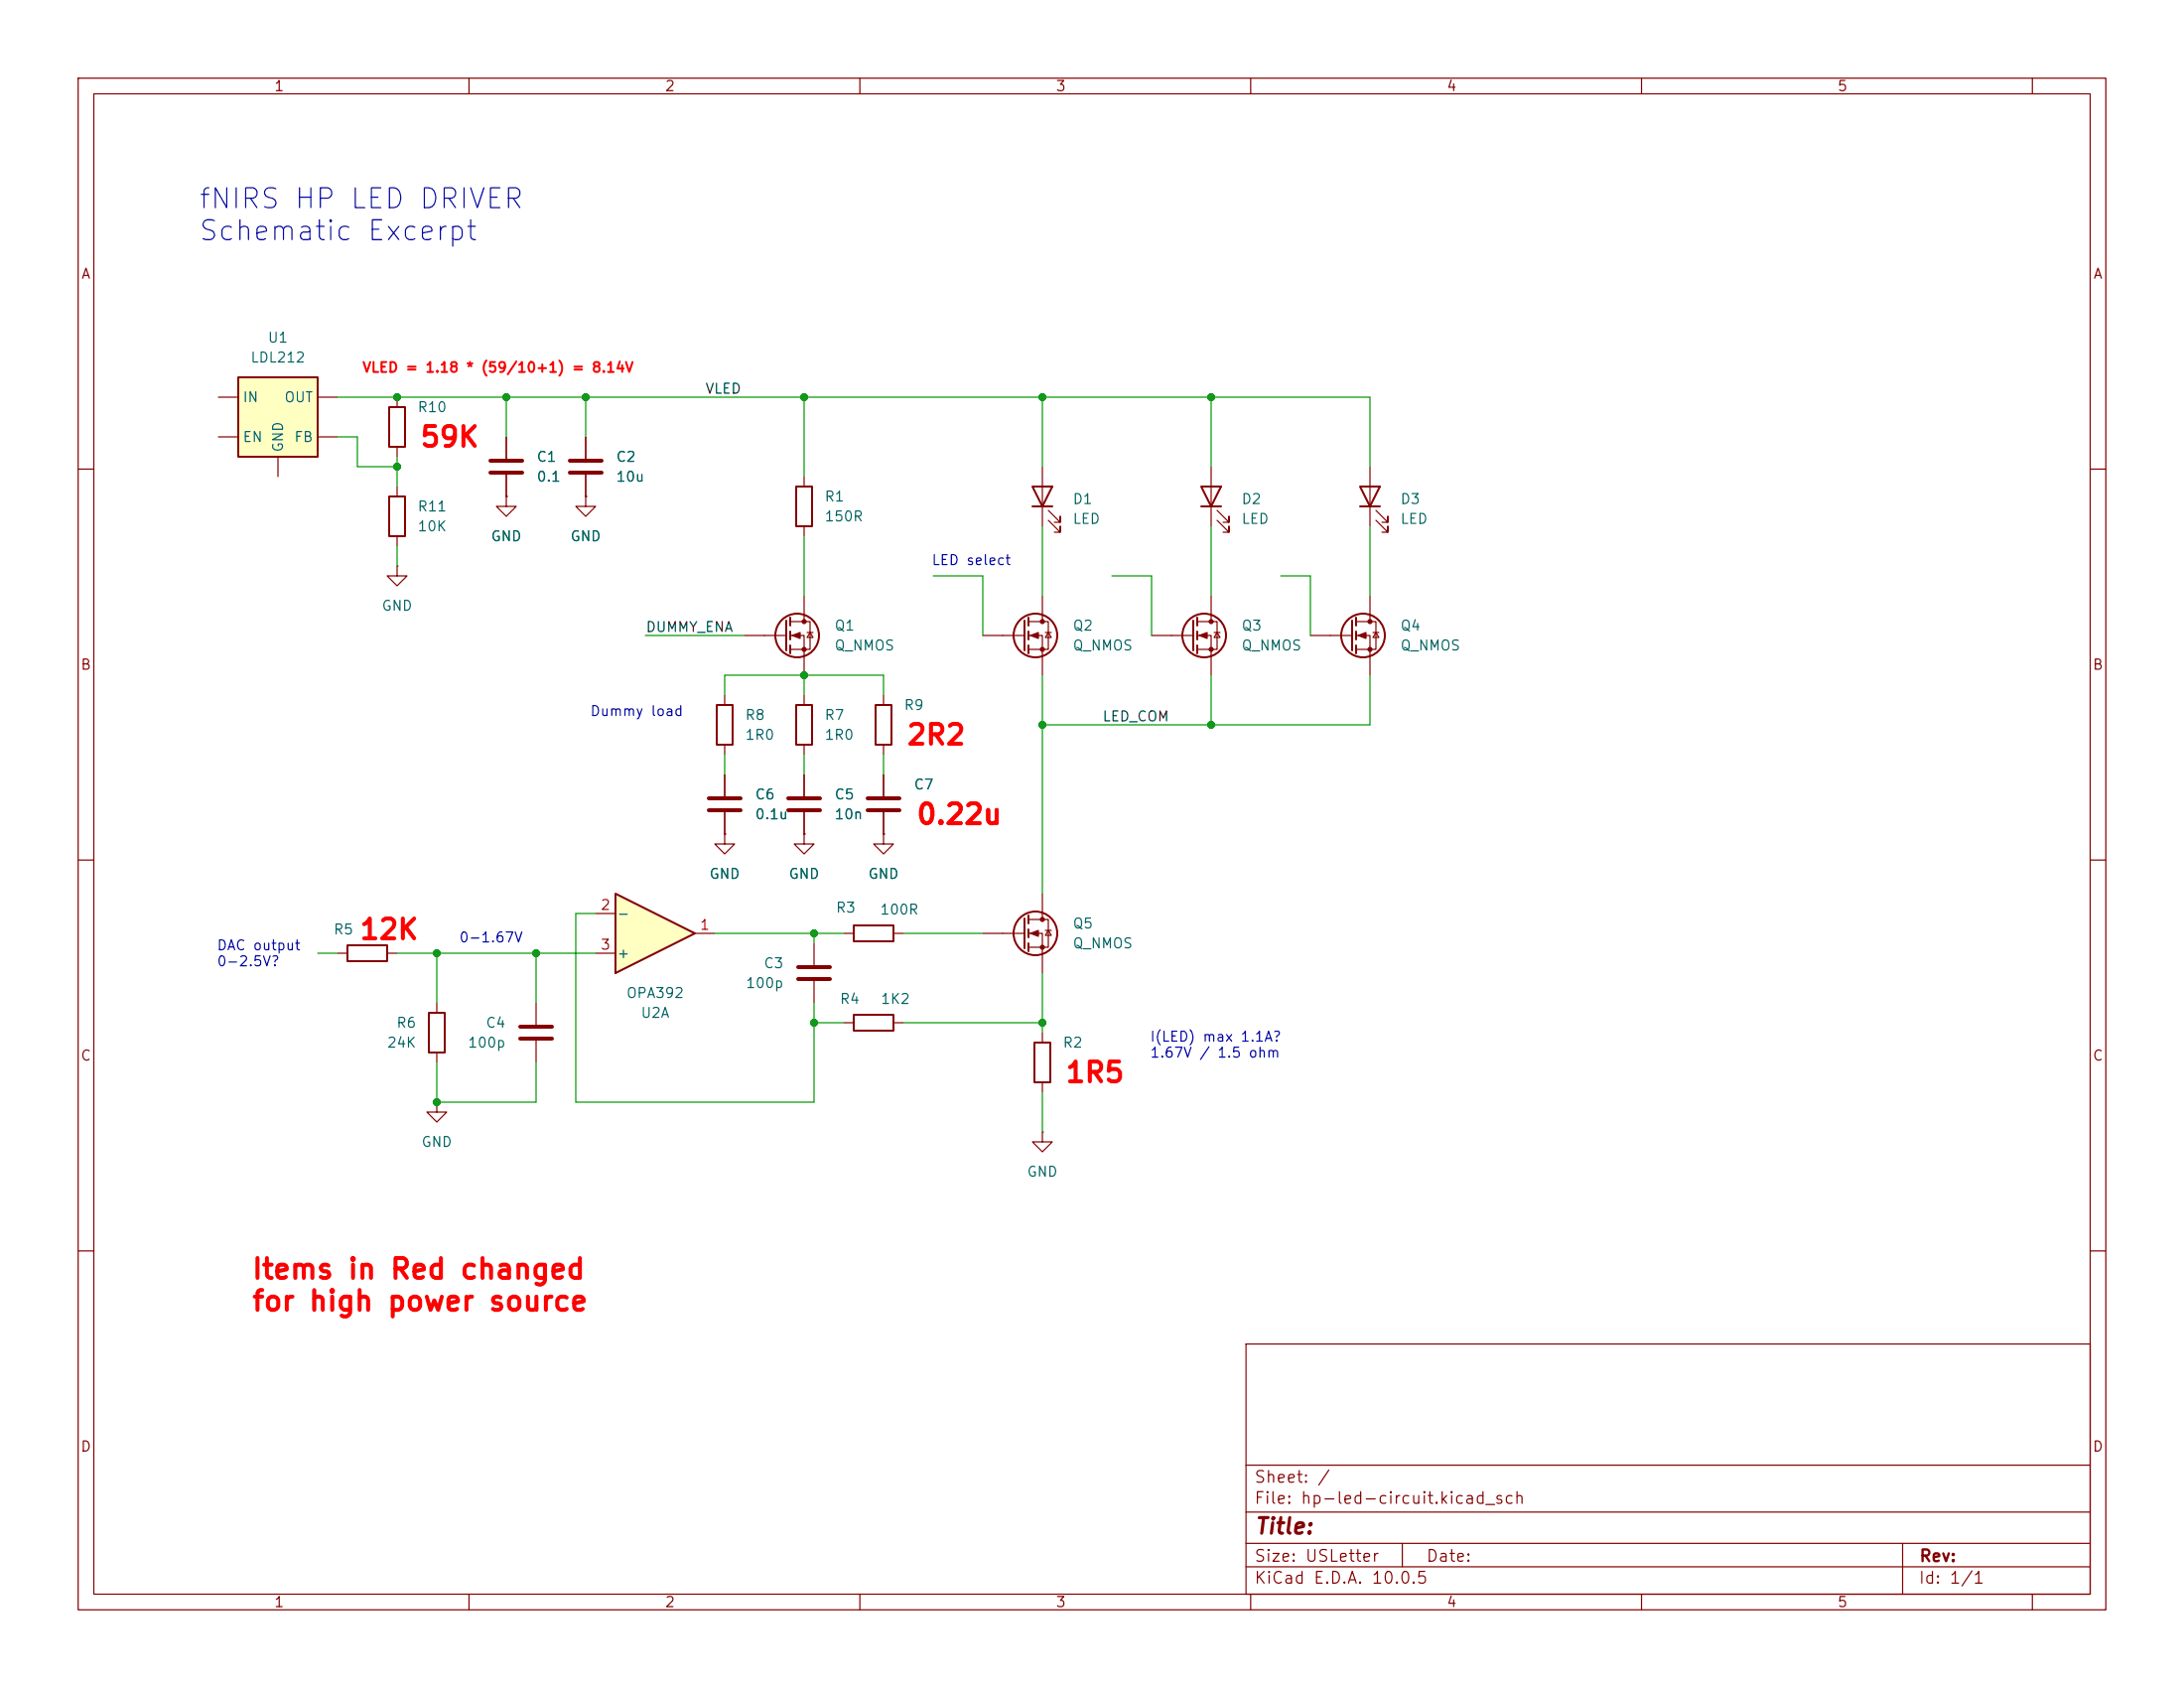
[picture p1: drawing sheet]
<svg xmlns="http://www.w3.org/2000/svg" width="279mm" height="216mm" viewBox="0 0 279 216" stroke-linecap="round" stroke-linejoin="round" font-family="sans-serif">
<g fill="none" stroke="#840000" stroke-width=".15">
<path d="M10 10h259.4v195.9h-259.4zM12 12h255.4v191.9h-255.4zM60 10v2M110 10v2M160 10v2M210 10v2M260 10v2M50.8 50.8v1.3M50.8 57.2v1.2M64.8 55.9v2.8M10 60h2M50.8 62.2v1.3"/>
<path d="M50.8 68.6v1.3M64.8 63.5v1.3h1.2l-1.2 1.2-1.3-1.2h1.3M64.8 63.5h.1M64.8 60.7v2.8M153.2 79.5h2.5v3.6h-2.5M154.9 76.2v3.3M267.4 60h2M147.3 81.3h5.4M153.2 81.3h1.7v5.1M155.3 80.9h.8M155.7 80.9l.4 .6h-.8zM10 110h2"/>
<path d="M267.4 110h2M10 160h2M159.4 171.9h108v32h-108zM267.4 160h2M159.4 197.4h108M159.4 193.4h108M159.4 187.4h108M179.4 197.4v3M243.4 197.4v6.5M60 203.9v2M110 203.9v2M159.4 200.4h108"/>
<path d="M160 203.9v2M210 203.9v2M260 203.9v2"/>
</g>
<g fill="none" stroke="#840000" stroke-width=".25">
<path d="M49.8 52.1h2v5.1h-2zM49.8 63.5h2v5.1h-2zM152.7 79.4v3.8M153.2 79v1M153.2 80.8v1M153.2 82.6v1"/>
<circle cx="154.1" cy="81.3" r="2.79"/>
</g>
<g fill="#840000" stroke="#840000" stroke-width=".15">
<path d="M153.4 81.3l1-.4v.8z"/>
<circle cx="154.9" cy="79.5" r=".25"/>
<circle cx="154.9" cy="83.1" r=".25"/>
</g>
<path d="M62.7 58.9h4.1M62.7 60.5h4.1" fill="none" stroke="#840000" stroke-width=".51"/>
<path d="M30.5 48.3h10.1v10.1h-10.1z" fill="#ffffc2"/>
<path d="M30.5 48.3h10.1v10.1h-10.1z" fill="none" stroke="#840000" stroke-width=".25"/>
<path d="M27.9 50.8h2.6M27.9 55.9h2.6M35.6 58.4v2.6M40.6 50.8h2.6M40.6 55.9h2.6" fill="none" stroke="#840000" stroke-width=".15"/>
<path d="M78.7 114.3l10.2 5.1-10.2 5.1z" fill="#ffffc2"/>
<g fill="none" stroke="#840000" stroke-width=".25">
<path d="M100.6 79.4v3.8M101.1 79v1M101.9 62.2h2v5.1h-2zM131.1 79.4v3.8M131.6 79v1M132.1 62.2h2.5l-1.3 2.6zM132.1 64.8h2.5M153.7 62.2h2.5l-1.3 2.6zM153.7 64.8h2.5M173 79.4v3.8M173.5 79v1M174 62.2h2.5l-1.2 2.6z"/>
<path d="M174 64.8h2.5M91.7 90.2h2v5.1h-2zM101.1 80.8v1M101.1 82.6v1M101.9 90.2h2v5.1h-2zM112 90.2h2v5.1h-2zM131.6 80.8v1M131.6 82.6v1M173.5 80.8v1M173.5 82.6v1M78.7 114.3l10.2 5.1-10.2 5.1zM109.2 118.4h5.1v2h-5.1z"/>
<path d="M131.1 117.5v3.8M131.6 117.1v1M131.6 118.9v1M44.4 120.9h5.1v2h-5.1zM54.9 129.5h2v5.1h-2zM109.2 129.8h5.1v2h-5.1zM131.6 120.7v1M132.3 133.4h2.1v5h-2.1z"/>
<circle cx="102" cy="81.3" r="2.79"/>
<circle cx="132.5" cy="81.3" r="2.79"/>
<circle cx="174.4" cy="81.3" r="2.79"/>
<circle cx="132.5" cy="119.4" r="2.79"/>
</g>
<g fill="none" stroke="#840000" stroke-width=".15">
<path d="M64.8 55.9v2.8M74.9 55.9v2.8M133.3 59.7v7.6M154.9 59.7v7.6M175.3 59.7v7.6M50.8 72.4v1.3h1.3l-1.3 1.2-1.3-1.2h1.3M50.8 72.4h.1M64.8 63.5h.1M64.8 60.7v2.8M74.9 63.5v1.3h1.3l-1.3 1.2-1.2-1.2h1.2M74.9 63.5h.1M74.9 60.7v2.8"/>
<path d="M101.1 79.5h2.5v3.6h-2.5M102.9 61v1.2M102.9 67.3v1.3M102.9 76.2v3.3M131.6 79.5h2.5v3.6h-2.5M133.3 76.2v3.3M134.1 66.5l1.5 1.6v-.8v.8h-.7M134.1 65.3l1.5 1.5v-.8v.8h-.7M155.7 66.5l1.5 1.6v-.8v.8h-.7M155.7 65.3l1.5 1.5v-.8v.8h-.7M173.5 79.5h2.5v3.6h-2.5M175.3 76.2v3.3"/>
<path d="M176 66.5l1.5 1.6v-.8v.8h-.7M176 65.3l1.5 1.5v-.8v.8h-.7M92.7 88.9v1.3M92.7 95.3v1.2M92.7 99.1v2.8M95.2 81.3h5.4M101.1 81.3h1.8v5.1M102.9 88.9v1.3M102.9 95.3v1.2M102.9 99.1v2.8M103.3 80.9h.7M103.6 80.9l.4 .6h-.7z"/>
<path d="M113 88.9v1.3M113 95.3v1.2M113 99.1v2.8M125.7 81.3h5.4M131.6 81.3h1.7v5.1M133.7 80.9h.8M134.1 80.9l.4 .6h-.8zM167.6 81.3h5.4M173.5 81.3h1.8v5.1M175.6 80.9h.8M176 80.9l.4 .6h-.8zM76.2 116.8h2.5"/>
<path d="M88.9 119.4h2.5M92.7 106.7v1.3h1.3l-1.3 1.2-1.3-1.2h1.3M92.7 106.7h.1M92.7 103.9v2.8M102.9 106.7v1.3h1.2l-1.2 1.2-1.3-1.2h1.3M102.9 106.7h.1M102.9 103.9v2.8M107.9 119.4h1.3M113 106.7v1.3h1.3l-1.3 1.2-1.2-1.2h1.2M113 106.7h.1M113 103.9v2.8M114.3 119.4h1.3"/>
<path d="M125.7 119.4h5.4M131.6 117.6h2.5v3.6h-2.5M131.6 119.4h1.7v5.1M133.3 114.3v3.3M133.7 119h.8M134.1 119l.4 .6h-.8zM43.2 121.9h1.2M49.5 121.9h1.3M55.9 128.3v1.2M55.9 134.6v1.3M68.6 128.3v2.8M68.6 133.1v2.8"/>
<path d="M76.2 121.9h2.5M104.1 120.7v2.7M104.1 125.5v2.8M107.9 130.8h1.3M114.3 130.8h1.3M133.3 132.1v1.3M133.3 138.4v1.3M55.9 141v1.2h1.2l-1.2 1.3-1.3-1.3h1.3M55.9 141h.1M133.3 144.8v1.3h1.3l-1.3 1.2-1.2-1.2h1.2M133.3 144.8h.1"/>
</g>
<path d="M72.9 58.9h4.1M72.9 60.5h4.1M90.7 102.1h4M90.7 103.6h4M100.8 102.1h4.1M100.8 103.6h4.1M111 102.1h4.1M111 103.6h4.1M66.5 131.3h4.1M66.5 132.8h4.1M102.1 123.7h4.1M102.1 125.2h4.1" fill="none" stroke="#840000" stroke-width=".51"/>
<g fill="#840000" stroke="#840000" stroke-width=".15">
<path d="M173.7 81.3l1.1-.4v.8z"/>
<path d="M131.8 119.4l1-.4v.8z"/>
<path d="M131.8 81.3l1-.4v.8z"/>
<path d="M101.3 81.3l1.1-.4v.8z"/>
<circle cx="175.3" cy="79.5" r=".25"/>
<circle cx="175.3" cy="83.1" r=".25"/>
<circle cx="133.3" cy="117.6" r=".25"/>
<circle cx="133.3" cy="121.2" r=".25"/>
<circle cx="133.3" cy="79.5" r=".25"/>
<circle cx="133.3" cy="83.1" r=".25"/>
<circle cx="102.9" cy="79.5" r=".25"/>
<circle cx="102.9" cy="83.1" r=".25"/>
</g>
<g fill="none" stroke="#009600" stroke-width=".15">
<path d="M43.2 55.9h2.5v3.8h5.1M43.2 50.8h132.1v8.9M50.8 58.4v3.8M64.8 50.8v5.1M74.9 50.8v5.1M102.9 50.8v10.2M133.3 50.8v8.9M154.9 50.8v8.9M50.8 69.9v2.5M102.9 68.6v7.6M119.4 73.7h6.3v7.6M133.3 67.3v8.9"/>
<path d="M142.2 73.7h5.1v7.6M154.9 67.3v8.9M163.8 73.7h3.8v7.6M175.3 67.3v8.9M82.5 81.3h12.7M92.7 88.9v-2.5h20.3v2.5M92.7 96.5v2.6M102.9 86.4v2.5M102.9 96.5v2.6M113 96.5v2.6M133.3 86.4v27.9M154.9 86.4v6.3"/>
<path d="M175.3 86.4v6.3h-42M76.2 116.8h-2.5v24.2h30.4v-12.7M91.4 119.4h16.5M104.1 119.4v1.3M115.6 119.4h10.1M40.6 121.9h2.6M50.8 121.9h25.4M55.9 121.9v6.4M55.9 135.9v5.1h12.7v-5.1M68.6 121.9v6.4M104.1 130.8h3.8M115.6 130.8h17.7"/>
<path d="M133.3 124.5v7.6M133.3 139.7v5.1"/>
</g>
<g fill="#009600" stroke="#009600" stroke-width=".13">
<circle cx="102.9" cy="50.8" r=".46"/>
<circle cx="102.9" cy="86.4" r=".46"/>
<circle cx="74.9" cy="50.8" r=".46"/>
<circle cx="64.8" cy="50.8" r=".46"/>
<circle cx="50.8" cy="50.8" r=".46"/>
<circle cx="50.8" cy="59.7" r=".46"/>
<circle cx="133.3" cy="50.8" r=".46"/>
<circle cx="154.9" cy="92.7" r=".46"/>
<circle cx="154.9" cy="50.8" r=".46"/>
<circle cx="133.3" cy="92.7" r=".46"/>
<circle cx="133.3" cy="130.8" r=".46"/>
<circle cx="104.1" cy="130.8" r=".46"/>
<circle cx="104.1" cy="119.4" r=".46"/>
<circle cx="68.6" cy="121.9" r=".46"/>
<circle cx="55.9" cy="141" r=".46"/>
<circle cx="55.9" cy="121.9" r=".46"/>
</g>
<g font-size="2.5" fill="#0000c2">
<text x="25.2" y="27.3">fNIRS HP LED DRIVER</text>
<text x="25.2" y="31.4">Schematic Excerpt</text>
</g>
<g font-size="2.5" fill="#f00">
<text x="53.6" y="57.8">59K</text>
<text x="115.8" y="95.9">2R2</text>
<text x="117.1" y="106.1">0.22u</text>
<text x="45.8" y="120.8">12K</text>
<text x="136.1" y="139.1">1R5</text>
<text x="32.1" y="164.2">Items in Red changed</text>
<text x="32.1" y="168.3">for high power source</text>
</g>
<text font-size="2" fill="#840000" x="160.4" y="196.7">Title:</text>
<g font-size="1.5" fill="#840000">
<text x="160.4" y="190">Sheet: /</text>
<text x="160.4" y="192.7">File: hp-led-circuit.kicad_sch</text>
<text x="160.4" y="202.9">KiCad E.D.A. 10.0.5</text>
<text x="160.4" y="200.1">Size: USLetter</text>
<text x="182.4" y="200.1">Date:</text>
<text x="245.4" y="202.9">Id: 1/1</text>
<text x="245.4" y="200.1">Rev:</text>
</g>
<g font-size="1.3" fill="#840000">
<text x="35" y="12">1</text>
<text x="85" y="12">2</text>
<text x="135" y="12">3</text>
<text x="185" y="12">4</text>
<text x="235" y="12">5</text>
<text x="10.3" y="36">A</text>
<text x="267.7" y="36">A</text>
<text x="10.2" y="86">B</text>
<text x="267.6" y="86">B</text>
<text x="10.2" y="136">C</text>
<text x="267.6" y="136">C</text>
<text x="10.2" y="186">D</text>
<text x="267.6" y="186">D</text>
<text x="35" y="205.9">1</text>
<text x="85" y="205.9">2</text>
<text x="135" y="205.9">3</text>
<text x="185" y="205.9">4</text>
<text x="235" y="205.9">5</text>
</g>
<g font-size="1.3" fill="#006464">
<text x="32" y="46.7">LDL212</text>
<text x="34.2" y="44.1">U1</text>
<text x="31" y="51.8">IN</text>
<text x="36.3" y="51.8">OUT</text>
<text x="53.3" y="53">R10</text>
<text x="31" y="56.8">EN</text>
<text x="36.5" y="57.9" transform="rotate(-90 36.5 57.9)">GND</text>
<text x="37.5" y="56.8">FB</text>
<text x="68.6" y="59.4">C1</text>
<text x="78.7" y="59.4">C2</text>
<text x="53.3" y="65.7">R11</text>
<text x="68.6" y="61.9">0.1</text>
<text x="78.7" y="61.9">10u</text>
<text x="105.4" y="64.5">R1</text>
<text x="137.1" y="64.8">D1</text>
<text x="158.7" y="64.8">D2</text>
<text x="179.1" y="64.8">D3</text>
<text x="53.3" y="68.3">10K</text>
<text x="62.7" y="69.5">GND</text>
<text x="72.9" y="69.5">GND</text>
<text x="105.4" y="67">150R</text>
<text x="137.1" y="67.3">LED</text>
<text x="158.7" y="67.3">LED</text>
<text x="179.1" y="67.3">LED</text>
<text x="48.7" y="78.4">GND</text>
<text x="106.7" y="81">Q1</text>
<text x="106.7" y="83.5">Q_NMOS</text>
<text x="137.1" y="81">Q2</text>
<text x="137.1" y="83.5">Q_NMOS</text>
<text x="158.7" y="81">Q3</text>
<text x="158.7" y="83.5">Q_NMOS</text>
<text x="179.1" y="81">Q4</text>
<text x="179.1" y="83.5">Q_NMOS</text>
<text x="95.2" y="92.4">R8</text>
<text x="95.2" y="94.9">1R0</text>
<text x="105.4" y="92.4">R7</text>
<text x="105.4" y="94.9">1R0</text>
<text x="115.6" y="91.1">R9</text>
<text x="116.8" y="101.3">C7</text>
<text x="96.5" y="102.6">C6</text>
<text x="96.5" y="105.1">0.1u</text>
<text x="106.7" y="102.6">C5</text>
<text x="106.7" y="105.1">10n</text>
<text x="90.6" y="112.7">GND</text>
<text x="100.8" y="112.7">GND</text>
<text x="111" y="112.7">GND</text>
<text x="42.6" y="119.8">R5</text>
<text x="78.8" y="117.8">-</text>
<text x="106.8" y="117">R3</text>
<text x="112.5" y="117.3">100R</text>
<text x="137.1" y="119.1">Q5</text>
<text x="78.8" y="122.9">+</text>
<text x="97.6" y="124.2">C3</text>
<text x="137.1" y="121.6">Q_NMOS</text>
<text x="50.6" y="131.8">R6</text>
<text x="62.1" y="131.8">C4</text>
<text x="80" y="128">OPA392</text>
<text x="81.9" y="130.5">U2A</text>
<text x="95.3" y="126.7">100p</text>
<text x="107.3" y="128.7">R4</text>
<text x="112.6" y="128.7">1K2</text>
<text x="49.4" y="134.3">24K</text>
<text x="59.8" y="134.3">100p</text>
<text x="135.9" y="134.3">R2</text>
<text x="53.8" y="147">GND</text>
<text x="131.3" y="150.8">GND</text>
</g>
<text font-size="1.3" fill="#f00" x="46.3" y="48">VLED = 1.18 * (59/10+1) = 8.14V</text>
<g font-size="1.3" fill="#0f0f0f">
<text x="90.1" y="50.7">VLED</text>
<text x="82.5" y="81.2">DUMMY_ENA</text>
<text x="140.9" y="92.6">LED_COM</text>
</g>
<g font-size="1.3" fill="#0000c2">
<text x="119.1" y="72.6">LED select</text>
<text x="75.4" y="91.9">Dummy load</text>
<text x="27.7" y="121.9">DAC output</text>
<text x="27.7" y="123.9">0-2.5V?</text>
<text x="58.6" y="120.9">0-1.67V</text>
<text x="147" y="133.5">I(LED) max 1.1A?</text>
<text x="147" y="135.6">1.67V / 1.5 ohm</text>
</g>
<g font-size="1.3" fill="#a90000">
<text x="76.7" y="116.7">2</text>
<text x="89.4" y="119.2">1</text>
<text x="76.7" y="121.8">3</text>
</g>
</svg>
